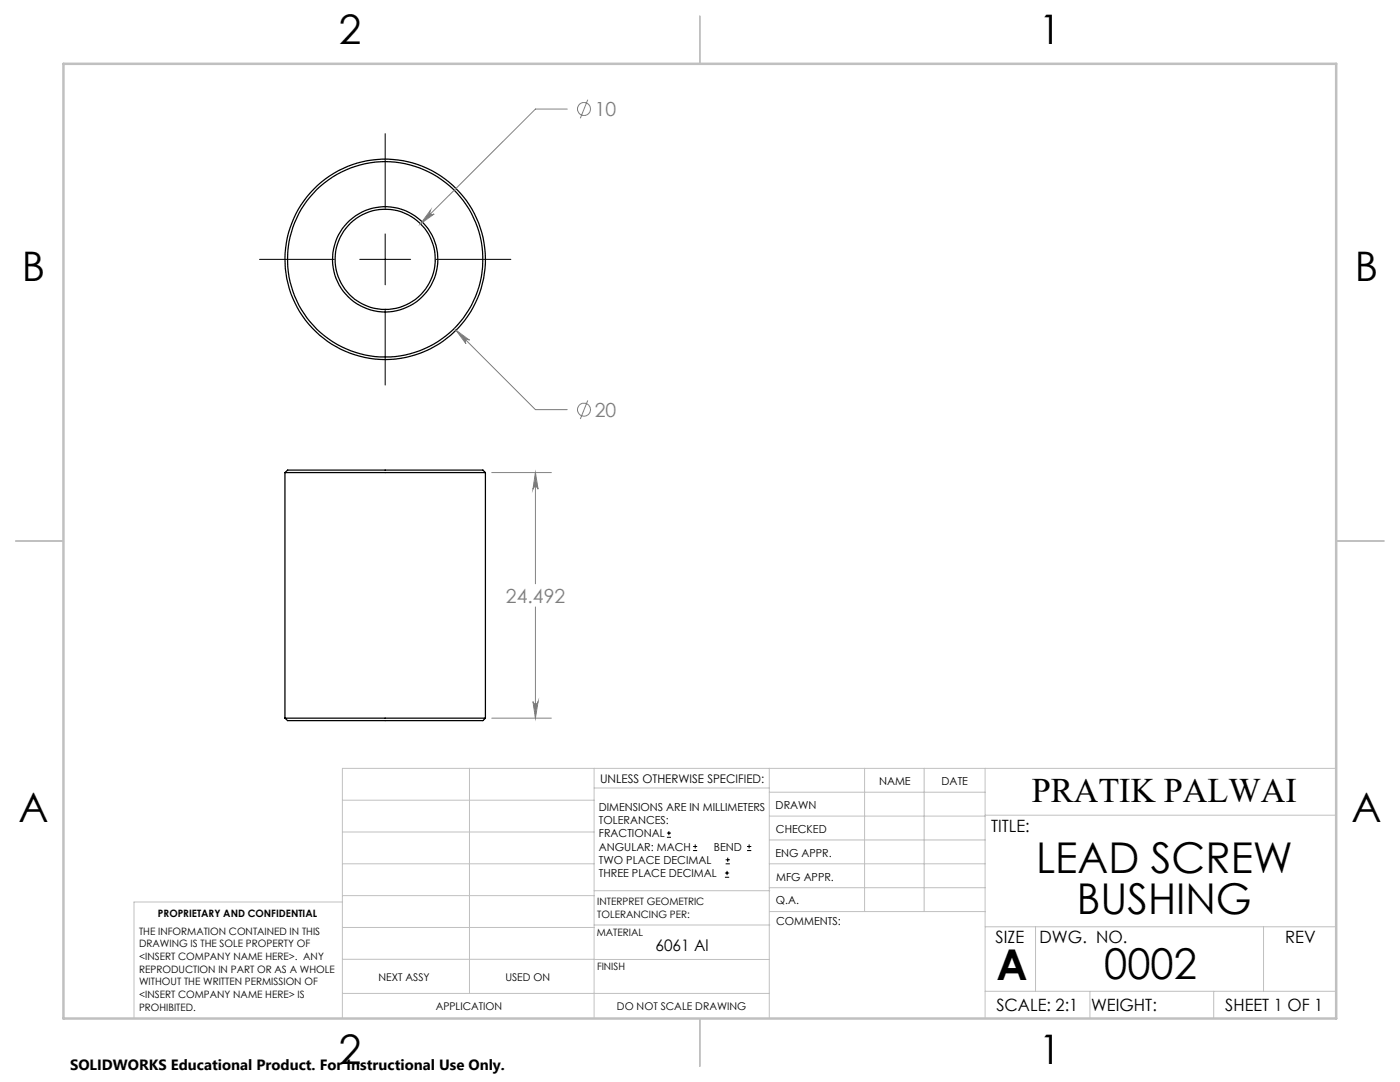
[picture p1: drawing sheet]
<svg xmlns="http://www.w3.org/2000/svg" width="279mm" height="216mm" viewBox="0 0 279 216" stroke-linecap="round" stroke-linejoin="round" font-family="sans-serif">
<g fill="none" stroke="#000" stroke-width=".25">
<path d="M56.9 94.3h40M56.9 94.3l.5-.5h39l.5 .5M56.9 94.3v49M96.9 94.3v49M56.9 143.3h40M56.9 143.3l.5 .5h39l.5-.5"/>
<circle cx="76.9" cy="51.8" r="10.5"/>
<circle cx="76.9" cy="51.7" r="19.5"/>
<circle cx="76.9" cy="51.7" r="20"/>
<circle cx="76.9" cy="51.7" r="10"/>
</g>
<g fill="none" stroke="#808080" stroke-width=".2">
<path d="M117.3 19.9l-1.5 3.7M113.2 21.8h-6.3l-23 22.9M85.9 42a.51 .51 0 0 0 0 .7 .51 .51 0 0 0 .7 0l-2.7 2zM91 65.9l2.7 2a.5 .5 0 0 0-.7 0 .5 .5 0 0 0 0 .7zM91 65.9l15.9 15.8h6.3M117.3 79.9l-1.5 3.7M98.1 94.3h11.9M106.9 94.3l.5 3.3a.51 .51 0 0 0-.5-.5 .51 .51 0 0 0-.5 .5zM106.9 94.3v22.2M106.4 140a.51 .51 0 0 0 .5 .5 .51 .51 0 0 0 .5-.5l-.5 3.3zM106.9 121.1v22.2M98.1 143.3h11.9"/>
<circle cx="116.6" cy="21.8" r="1.31"/>
<circle cx="116.6" cy="81.7" r="1.3"/>
</g>
<g fill="none" stroke="#000" stroke-width=".2">
<path d="M76.9 26.7v14.9M51.8 51.8h14.9M71.8 51.8h10.2M76.9 46.7v10.1M87 51.8h15M76.9 61.9v14.9M133.1 167.1h.8M133.1 166.2h.8M133.5 165.8v.9M138.3 169.7h.8M138.3 168.9h.8M138.7 168.5v.8"/>
<path d="M144.7 175h.8M144.7 174.2h.8M144.8 172.4h.9M144.8 171.6h.9M145.1 173.8v.8M145.2 171.1v.9M149.1 169.7h.8M149.1 168.9h.8M149.5 168.5v.8"/>
</g>
<g fill="none" stroke="#c0c0c0" stroke-width=".2">
<path d="M68.3 159.7h50.3M93.7 153.3v44.9M118.6 153.3v49.9M118.6 157.2h34.9M153.5 153.3v49.9M153.5 158.1h43.1M172.5 153.3v28.6M184.4 153.3v28.6M196.6 153.3v49.9M266.7 153.3h-198.4v49.9M68.3 178.7h50.3M68.3 172.4h50.3"/>
<path d="M68.3 166h50.3M68.3 180h-41.6v23.2M118.6 177.7h35M153.5 167.6h43.1M153.5 162.8h43.1M153.5 172.4h43.1M153.5 177.1h43.1M196.6 162.7h70.1M68.3 198.2h85.2M68.3 191.4l85.2 .1M68.3 185.1h50.3M118.6 184.6h35"/>
<path d="M153.6 181.9h43M196.6 197.8h70.1M196.6 184.9h70.1M206.7 184.9v12.9M217.5 197.8v5.4M242.2 197.8v5.4M252.2 184.9v12.9"/>
</g>
<path d="M139.7 3.2v9.5M3.1 107.9h9.6M266.7 107.9h9.5M139.7 203.2v9.6" fill="none" stroke="#c0c0c0" stroke-width=".25"/>
<path d="M12.7 12.7h254v190.5h-254z" fill="none" stroke="#c0c0c0" stroke-width=".5"/>
<path d="M106.4 140a.51 .51 0 0 0 .5 .5 .51 .51 0 0 0 .5-.5l-.5 3.3zM106.9 94.3l.5 3.3a.51 .51 0 0 0-.5-.5 .51 .51 0 0 0-.5 .5zM91 65.9l2 2.7a.5 .5 0 0 1 0-.7 .5 .5 0 0 1 .7 0zM85.9 42l-2 2.7 2.7-2a.51 .51 0 0 1-.7 0 .51 .51 0 0 1 0-.7z" fill="#808080"/>
<g font-size="8.5">
<text x="206.8" y="174.2">LEAD SCREW</text>
<text x="214.9" y="182.3">BUSHING</text>
<text x="198.9" y="195.5">A</text>
<text x="220.4" y="195.4">0002</text>
</g>
<g font-size="8.1">
<text x="67.6" y="8.9">2</text>
<text x="207.3" y="8.9">1</text>
<text x="4.4" y="56.2">B</text>
<text x="270.4" y="56.2">B</text>
<text x="3.7" y="164.1">A</text>
<text x="269.7" y="164.1">A</text>
<text x="67.6" y="212.4">2</text>
<text x="207.3" y="212.4">1</text>
</g>
<text font-size="6.9" x="205.9" y="160.1">PRATIK PALWAI</text>
<g font-size="3.9" fill="#808080">
<text x="118.7" y="23.2">10</text>
<text x="118.7" y="83.2">20</text>
<text x="101" y="120.3">24.492</text>
</g>
<g font-size="3.4">
<text x="197.8" y="166">TITLE:</text>
<text x="198.7" y="188.1">SIZE</text>
<text x="207.5" y="188.1">DWG. NO.</text>
<text x="256.5" y="188.2">REV</text>
<text x="198.8" y="201.7">SCALE: 2:1</text>
<text x="217.7" y="201.8">WEIGHT:</text>
<text x="244.5" y="201.7">SHEET 1 OF 1</text>
</g>
<text font-size="3.2" x="130.8" y="189.8">6061 Al</text>
<text font-size="3" x="14" y="213.5">SOLIDWORKS Educational Product. For Instructional Use Only.</text>
<text font-size="2.4" x="119.8" y="156.2">UNLESS OTHERWISE SPECIFIED:</text>
<g font-size="2.2">
<text x="119.5" y="161.8">DIMENSIONS ARE IN MILLIMETERS</text>
<text x="154.8" y="161.4">DRAWN</text>
<text x="175.4" y="156.6">NAME</text>
<text x="187.9" y="156.7">DATE</text>
<text x="119.5" y="164.4">TOLERANCES:</text>
<text x="119.5" y="167.1">FRACTIONAL</text>
<text x="154.9" y="166.3">CHECKED</text>
<text x="119.5" y="169.7">ANGULAR: MACH</text>
<text x="119.5" y="172.4">TWO PLACE DECIMAL</text>
<text x="142.5" y="169.7">BEND</text>
<text x="154.8" y="170.9">ENG APPR.</text>
<text x="119.5" y="175">THREE PLACE DECIMAL</text>
<text x="154.9" y="175.7">MFG APPR.</text>
<text x="154.9" y="180.4">Q.A.</text>
<text x="154.9" y="184.6">COMMENTS:</text>
</g>
<g font-size="2.1">
<text x="75.5" y="195.7">NEXT ASSY</text>
<text x="100.9" y="195.7">USED ON</text>
<text x="86.9" y="201.5">APPLICATION</text>
<text x="123.1" y="201.6">DO NOT SCALE DRAWING</text>
</g>
<g font-size="2">
<text x="31.5" y="182.9">PROPRIETARY AND CONFIDENTIAL</text>
<text x="119.2" y="180.6">INTERPRET GEOMETRIC</text>
<text x="119.2" y="183.1">TOLERANCING PER:</text>
<text x="27.8" y="186.5">THE INFORMATION CONTAINED IN THIS</text>
<text x="27.8" y="189">DRAWING IS THE SOLE PROPERTY OF</text>
<text x="27.8" y="191.6">&lt;INSERT COMPANY NAME HERE&gt;. ANY</text>
<text x="119.1" y="186.7">MATERIAL</text>
<text x="27.8" y="194.1">REPRODUCTION IN PART OR AS A WHOLE</text>
<text x="27.8" y="196.6">WITHOUT THE WRITTEN PERMISSION OF</text>
<text x="119.1" y="193.5">FINISH</text>
<text x="27.8" y="199.1">&lt;INSERT COMPANY NAME HERE&gt; IS</text>
<text x="27.8" y="201.7">PROHIBITED.</text>
</g>
</svg>
